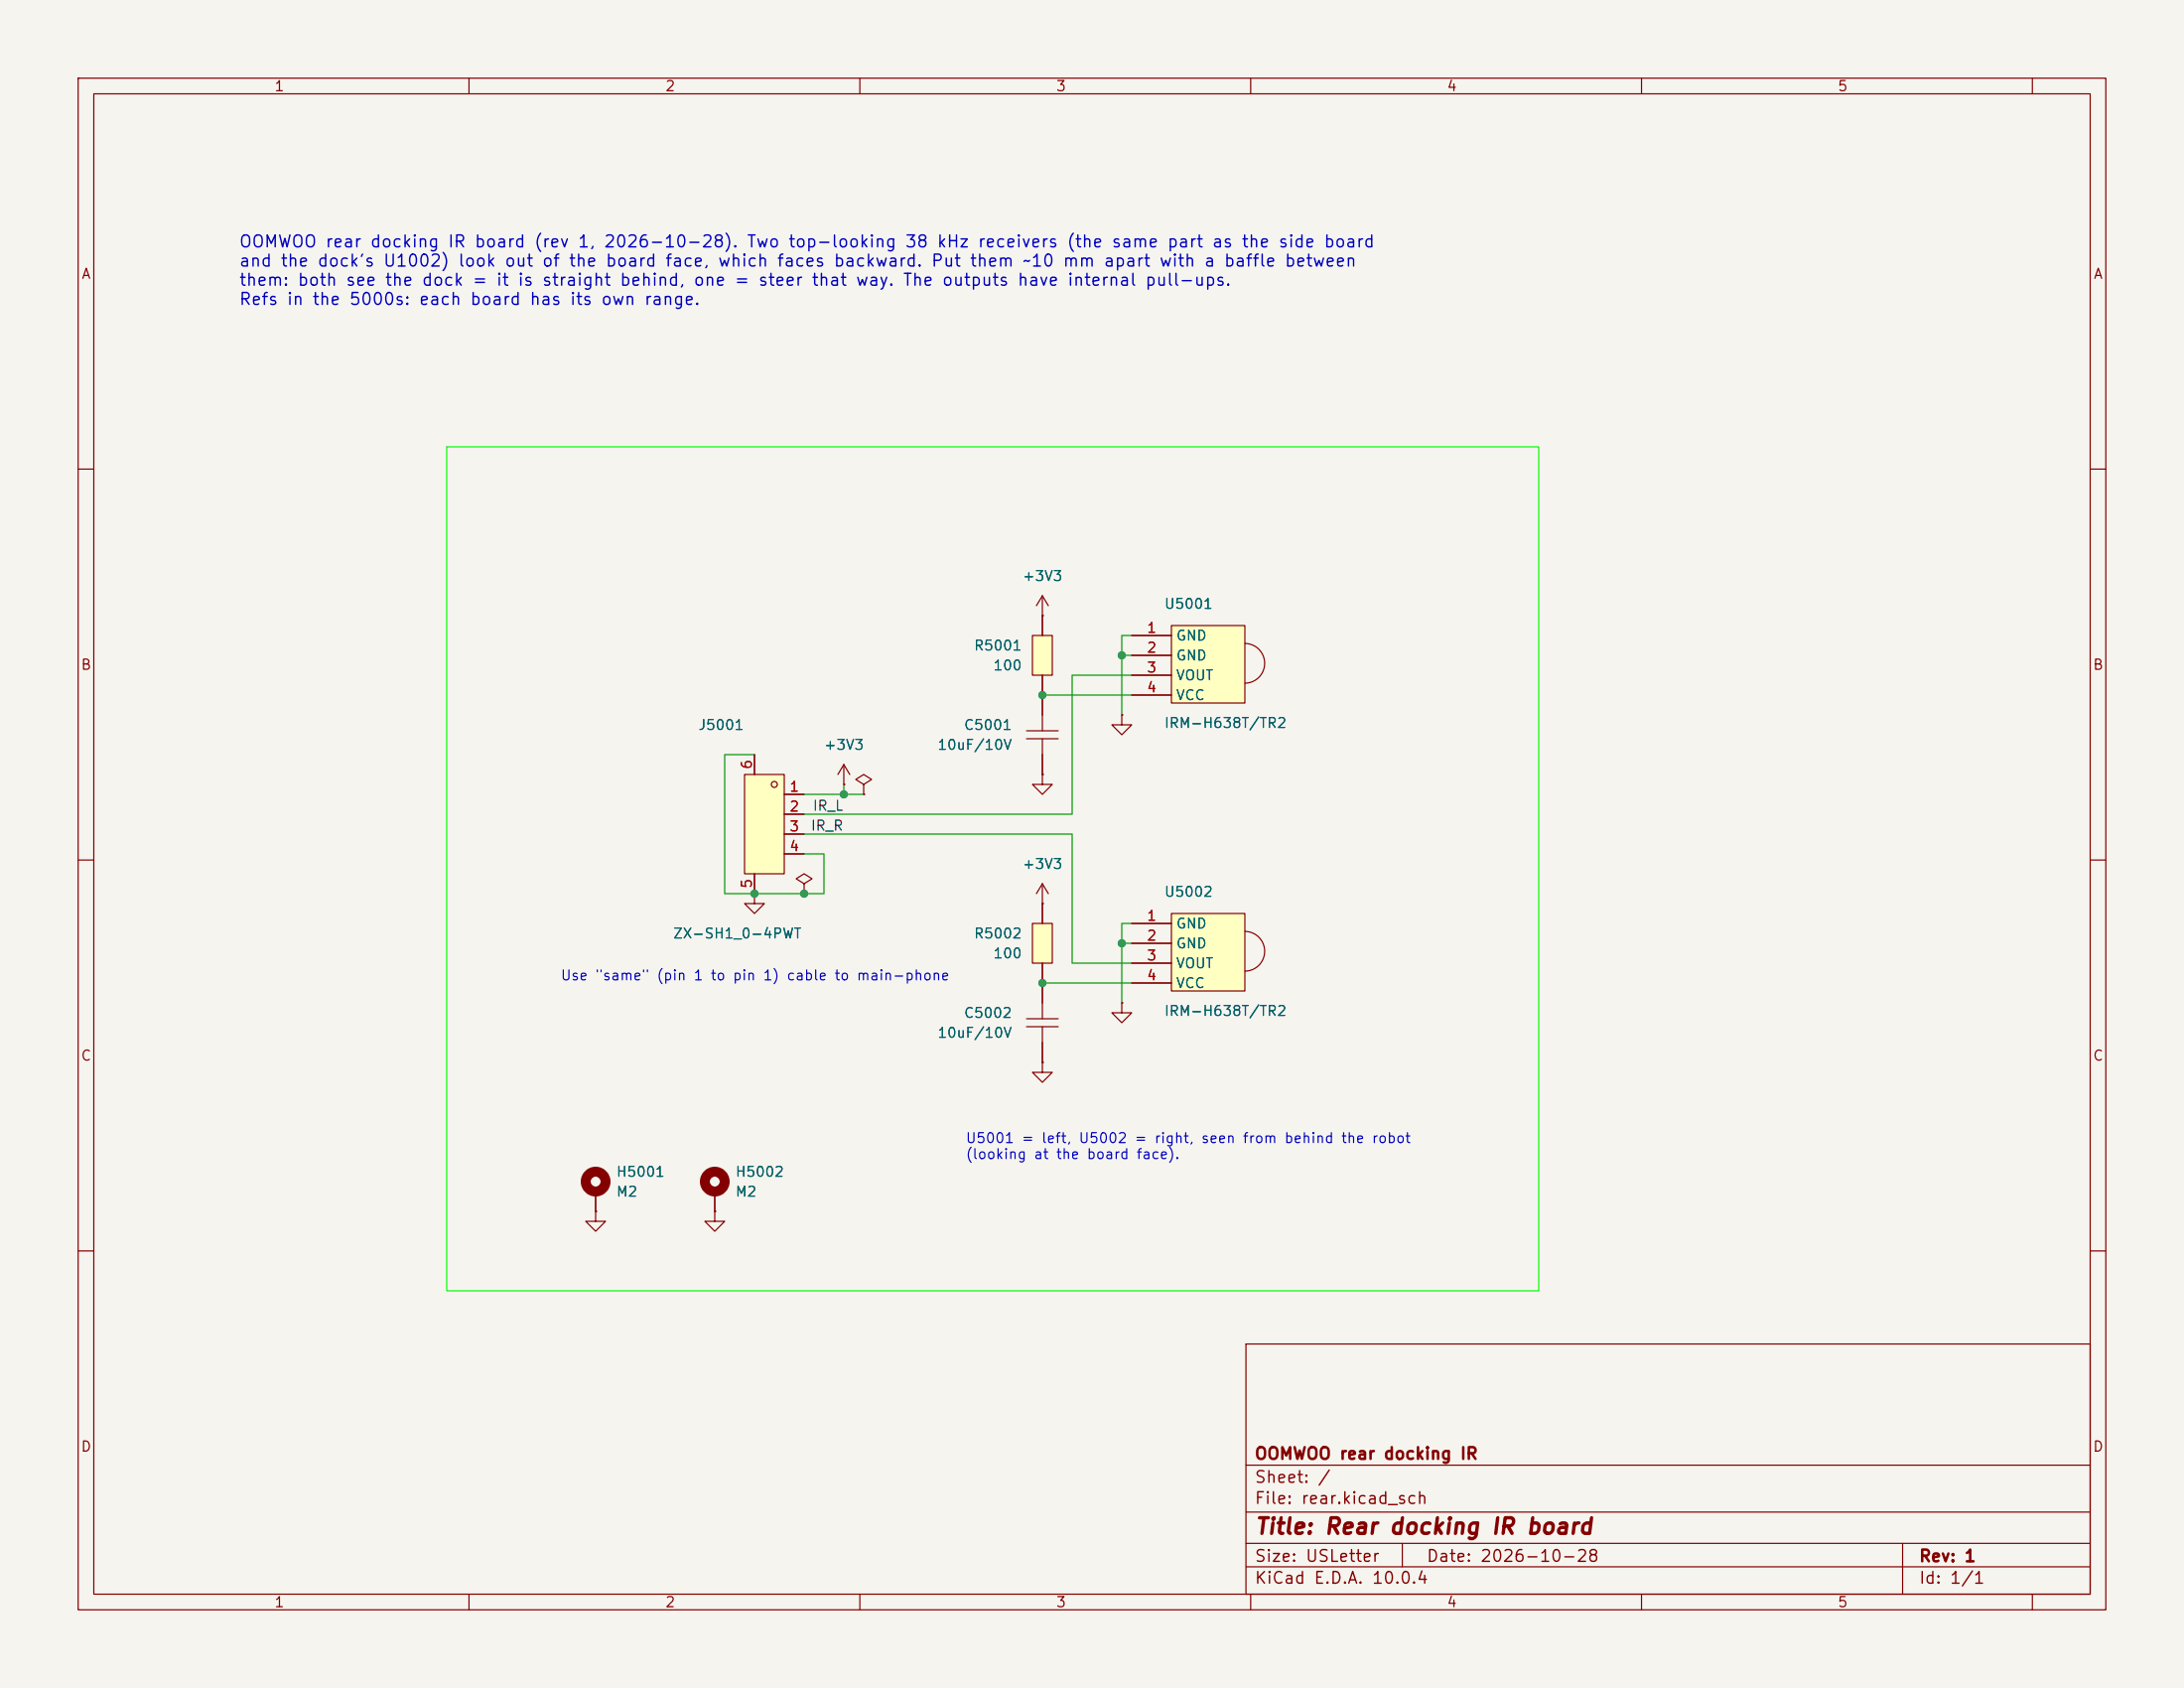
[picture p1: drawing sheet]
(kicad_sch
 (version 20260306)
 (generator "eeschema")
 (generator_version "10.0")
 (paper "USLetter")
 (title_block
  (title "Rear docking IR board")
  (date "2026-10-28")
  (rev "1")
  (company "OOMWOO rear docking IR"))
 (lib_symbols
  (symbol "JLCImport:0603WAF1000T5E"
   (pin_numbers (hide yes))
   (pin_names (hide yes)) (exclude_from_sim no) (in_bom yes) (on_board yes)
   (in_pos_files yes)
   (duplicate_pin_numbers_are_jumpers no)
   (property "Reference" "R" (at 0 4.064 0) (show_name no) (do_not_autoplace no) (effects (font (size 1.27 1.27))))
   (property "Value" "100" (at 0 -4.064 0) (show_name no) (do_not_autoplace no) (effects (font (size 1.27 1.27))))
   (property "Footprint" "JLCImport:R0603" (at 0 -7.62 0) (show_name no) (do_not_autoplace no) (hide yes) (effects (font (size 1.27 1.27))))
   (property "Datasheet" "https://lcsc.com/product-detail/Chip-Resistor-Surface-Mount-UniOhm_100R-1000-1_C22775.html" (at 0 -10.16 0) (show_name no) (do_not_autoplace no) (hide yes) (effects (font (size 1.27 1.27))))
   (property "Description" "-55℃~+155℃ 100mW 100Ω 75V Thick Film Resistor ±1% ±100ppm/℃ 0603 Chip Resistor - Surface Mount" (at 0 0 0) (show_name no) (do_not_autoplace no) (hide yes) (effects (font (size 1.27 1.27))))
   (property "Manufacturer" "UNI-ROYAL(厚声)" (at 0 -12.7 0) (show_name no) (do_not_autoplace no) (hide yes) (effects (font (size 1.27 1.27))))
   (property "MPN" "0603WAF1000T5E" (at 0 -15.24 0) (show_name no) (do_not_autoplace no) (hide yes) (effects (font (size 1.27 1.27))))
   (property "LCSC" "C22775" (at 0 -17.78 0) (show_name no) (do_not_autoplace no) (hide yes) (effects (font (size 1.27 1.27))))
   (symbol "0603WAF1000T5E_0_1"
    (rectangle (start -2.54 1.27) (end 2.54 -1.27) (stroke (width 0) (type default)) (fill (type background)))
    (pin passive line (at -5.08 0 0) (length 2.54) (name "1" (effects (font (size 1.27 1.27)))) (number "1" (effects (font (size 1.27 1.27)))))
    (pin passive line (at 5.08 0 180) (length 2.54) (name "2" (effects (font (size 1.27 1.27)))) (number "2" (effects (font (size 1.27 1.27))))))
   (embedded_fonts no))
  (symbol "JLCImport:CL10A106KP8NNNC"
   (pin_numbers (hide yes))
   (pin_names (hide yes)) (exclude_from_sim no) (in_bom yes) (on_board yes)
   (in_pos_files yes)
   (duplicate_pin_numbers_are_jumpers no)
   (property "Reference" "C" (at 0 4.064 0) (show_name no) (do_not_autoplace no) (effects (font (size 1.27 1.27))))
   (property "Value" "10uF/10V" (at 0 -4.064 0) (show_name no) (do_not_autoplace no) (effects (font (size 1.27 1.27))))
   (property "Footprint" "JLCImport:C0603" (at 0 -7.62 0) (show_name no) (do_not_autoplace no) (hide yes) (effects (font (size 1.27 1.27))))
   (property "Datasheet" "https://lcsc.com/product-detail/Multilayer-Ceramic-Capacitors-MLCC-SMD-SMT_SAMSUNG_CL10A106KP8NNNC_10uF-106-10-10V_C19702.html" (at 0 -10.16 0) (show_name no) (do_not_autoplace no) (hide yes) (effects (font (size 1.27 1.27))))
   (property "Description" "10V 10uF X5R ±10% 0603 Multilayer Ceramic Capacitors MLCC - SMD/SMT ROHS" (at 0 0 0) (show_name no) (do_not_autoplace no) (hide yes) (effects (font (size 1.27 1.27))))
   (property "Manufacturer" "SAMSUNG(三星)" (at 0 -12.7 0) (show_name no) (do_not_autoplace no) (hide yes) (effects (font (size 1.27 1.27))))
   (property "MPN" "CL10A106KP8NNNC" (at 0 -15.24 0) (show_name no) (do_not_autoplace no) (hide yes) (effects (font (size 1.27 1.27))))
   (property "LCSC" "C19702" (at 0 -17.78 0) (show_name no) (do_not_autoplace no) (hide yes) (effects (font (size 1.27 1.27))))
   (symbol "CL10A106KP8NNNC_0_1"
    (polyline (pts (xy -0.51 0) (xy -2.54 0)) (stroke (width 0) (type default)) (fill (type none)))
    (polyline (pts (xy -0.51 -2.03) (xy -0.51 2.03)) (stroke (width 0) (type default)) (fill (type none)))
    (polyline (pts (xy 0.51 2.03) (xy 0.51 -2.03)) (stroke (width 0) (type default)) (fill (type none)))
    (polyline (pts (xy 2.54 0) (xy 0.51 0)) (stroke (width 0) (type default)) (fill (type none)))
    (pin passive line (at -5.08 0 0) (length 2.54) (name "1" (effects (font (size 1.27 1.27)))) (number "1" (effects (font (size 1.27 1.27)))))
    (pin passive line (at 5.08 0 180) (length 2.54) (name "2" (effects (font (size 1.27 1.27)))) (number "2" (effects (font (size 1.27 1.27))))))
   (embedded_fonts no))
  (symbol "JLCImport:FRC0603F1000TS"
   (pin_numbers (hide yes))
   (pin_names (hide yes)) (exclude_from_sim no) (in_bom yes) (on_board yes)
   (in_pos_files yes)
   (duplicate_pin_numbers_are_jumpers no)
   (property "Reference" "R" (at 0 4.064 0) (show_name no) (do_not_autoplace no) (effects (font (size 1.27 1.27))))
   (property "Value" "100" (at 0 -4.064 0) (show_name no) (do_not_autoplace no) (effects (font (size 1.27 1.27))))
   (property "Footprint" "JLCImport:R0603" (at 0 -7.62 0) (show_name no) (do_not_autoplace no) (hide yes) (effects (font (size 1.27 1.27))))
   (property "Datasheet" "https://www.lcsc.com/datasheet/C2906981.pdf" (at 0 -10.16 0) (show_name no) (do_not_autoplace no) (hide yes) (effects (font (size 1.27 1.27))))
   (property "Description" "-55℃~+155℃ 100mW 100Ω 75V Thick Film Resistor ±1% ±100ppm/℃ 0603 Chip Resistor - Surface Mount ROHS" (at 0 0 0) (show_name no) (do_not_autoplace no) (hide yes) (effects (font (size 1.27 1.27))))
   (property "Manufacturer" "FOJAN(富捷)" (at 0 -12.7 0) (show_name no) (do_not_autoplace no) (hide yes) (effects (font (size 1.27 1.27))))
   (property "MPN" "FRC0603F1000TS" (at 0 -15.24 0) (show_name no) (do_not_autoplace no) (hide yes) (effects (font (size 1.27 1.27))))
   (property "LCSC" "C2906981" (at 0 -17.78 0) (show_name no) (do_not_autoplace no) (hide yes) (effects (font (size 1.27 1.27))))
   (symbol "FRC0603F1000TS_0_1"
    (rectangle (start -2.54 1.27) (end 2.54 -1.27) (stroke (width 0) (type default)) (fill (type background)))
    (pin passive line (at -5.08 0 0) (length 2.54) (name "1" (effects (font (size 1.27 1.27)))) (number "1" (effects (font (size 1.27 1.27)))))
    (pin passive line (at 5.08 0 180) (length 2.54) (name "2" (effects (font (size 1.27 1.27)))) (number "2" (effects (font (size 1.27 1.27))))))
   (embedded_fonts no))
  (symbol "JLCImport:IRM-H638T" (exclude_from_sim no) (in_bom yes) (on_board yes)
   (in_pos_files yes)
   (duplicate_pin_numbers_are_jumpers no)
   (property "Reference" "U" (at 0 7.62 0) (show_name no) (do_not_autoplace no) (effects (font (size 1.27 1.27))))
   (property "Value" "IRM-H638T/TR2" (at 0 -10.16 0) (show_name no) (do_not_autoplace no) (effects (font (size 1.27 1.27))))
   (property "Footprint" "JLCImport:IRM-H638T" (at 0 -12.7 0) (show_name no) (do_not_autoplace no) (hide yes) (effects (font (size 1.27 1.27))))
   (property "Datasheet" "https://lcsc.com/product-detail/Infrared-Sensors_IRM-H638T-TR2_C91447.html" (at 0 -15.24 0) (show_name no) (do_not_autoplace no) (hide yes) (effects (font (size 1.27 1.27))))
   (property "Description" "IRM-H638T/TR2" (at 0 0 0) (show_name no) (do_not_autoplace no) (hide yes) (effects (font (size 1.27 1.27))))
   (property "Manufacturer" "EVERLIGHT(亿光)" (at 0 -17.78 0) (show_name no) (do_not_autoplace no) (hide yes) (effects (font (size 1.27 1.27))))
   (property "MPN" "IRM-H638T/TR2" (at 0 -20.32 0) (show_name no) (do_not_autoplace no) (hide yes) (effects (font (size 1.27 1.27))))
   (property "LCSC" "C91447" (at 0 -22.86 0) (show_name no) (do_not_autoplace no) (hide yes) (effects (font (size 1.27 1.27))))
   (symbol "IRM-H638T_0_1"
    (rectangle (start -2.54 3.81) (end 6.86 -6.1) (stroke (width 0) (type default)) (fill (type background)))
    (arc (start 6.86 1.52) (mid 9.3889 -1.02) (end 6.86 -3.56) (stroke (width 0) (type default)) (fill (type none)))
    (pin passive line (at -7.62 2.54 0) (length 5.08) (name "GND" (effects (font (size 1.27 1.27)))) (number "1" (effects (font (size 1.27 1.27)))))
    (pin passive line (at -7.62 0 0) (length 5.08) (name "GND" (effects (font (size 1.27 1.27)))) (number "2" (effects (font (size 1.27 1.27)))))
    (pin output line (at -7.62 -2.54 0) (length 5.08) (name "VOUT" (effects (font (size 1.27 1.27)))) (number "3" (effects (font (size 1.27 1.27)))))
    (pin passive line (at -7.62 -5.08 0) (length 5.08) (name "VCC" (effects (font (size 1.27 1.27)))) (number "4" (effects (font (size 1.27 1.27))))))
   (embedded_fonts no))
  (symbol "JLCImport:ZX-SH1_0-4PWT"
   (pin_names (hide yes)) (exclude_from_sim no) (in_bom yes) (on_board yes)
   (in_pos_files yes)
   (duplicate_pin_numbers_are_jumpers no)
   (property "Reference" "U" (at 0 13.97 0) (show_name no) (do_not_autoplace no) (effects (font (size 1.27 1.27))))
   (property "Value" "ZX-SH1_0-4PWT" (at 0 -13.97 0) (show_name no) (do_not_autoplace no) (effects (font (size 1.27 1.27))))
   (property "Footprint" "JLCImport:ZX-SH1_0-4PWT" (at 0 -16.51 0) (show_name no) (do_not_autoplace no) (hide yes) (effects (font (size 1.27 1.27))))
   (property "Datasheet" "https://www.lcsc.com/datasheet/C7430446.pdf" (at 0 -19.05 0) (show_name no) (do_not_autoplace no) (hide yes) (effects (font (size 1.27 1.27))))
   (property "Description" "-40℃~+85℃ 1 1A 1mm 1x4P 3.15mm 4 4.3mm 4P 50V 6.35mm Auxiliary Solder Pin Beige Brass LCP SH Surface Mount, Right Angle Tin SMD,P=1mm Wire To Board Connector ROHS" (at 0 0 0) (show_name no) (do_not_autoplace no) (hide yes) (effects (font (size 1.27 1.27))))
   (property "Manufacturer" "Megastar" (at 0 -21.59 0) (show_name no) (do_not_autoplace no) (hide yes) (effects (font (size 1.27 1.27))))
   (property "Manufacturer Part" "ZX-SH1.0-4PWT" (at 0 -24.13 0) (show_name no) (do_not_autoplace no) (hide yes) (effects (font (size 1.27 1.27))))
   (property "LCSC" "C7430446" (at 0 -26.67 0) (show_name no) (do_not_autoplace no) (hide yes) (effects (font (size 1.27 1.27))))
   (symbol "ZX-SH1_0-4PWT_0_1"
    (rectangle (start -1.27 6.35) (end 3.81 -6.35) (stroke (width 0) (type default)) (fill (type background)))
    (circle (center 0 5.08) (radius 0.38) (stroke (width 0) (type default)) (fill (type none)))
    (pin passive line (at -3.81 3.81 0) (length 2.54) (name "1" (effects (font (size 1.27 1.27)))) (number "1" (effects (font (size 1.27 1.27)))))
    (pin passive line (at -3.81 1.27 0) (length 2.54) (name "2" (effects (font (size 1.27 1.27)))) (number "2" (effects (font (size 1.27 1.27)))))
    (pin passive line (at -3.81 -1.27 0) (length 2.54) (name "3" (effects (font (size 1.27 1.27)))) (number "3" (effects (font (size 1.27 1.27)))))
    (pin passive line (at -3.81 -3.81 0) (length 2.54) (name "4" (effects (font (size 1.27 1.27)))) (number "4" (effects (font (size 1.27 1.27)))))
    (pin passive line (at 2.54 -8.89 90) (length 2.54) (name "5" (effects (font (size 1.27 1.27)))) (number "5" (effects (font (size 1.27 1.27)))))
    (pin passive line (at 2.54 8.89 270) (length 2.54) (name "6" (effects (font (size 1.27 1.27)))) (number "6" (effects (font (size 1.27 1.27))))))
   (embedded_fonts no))
  (symbol "Mechanical:MountingHole_Pad"
   (pin_numbers (hide yes))
   (pin_names
    (offset 1.016) (hide yes)) (exclude_from_sim no) (in_bom no) (on_board yes)
   (in_pos_files yes)
   (duplicate_pin_numbers_are_jumpers no)
   (property "Reference" "H" (at 0 6.35 0) (show_name no) (do_not_autoplace no) (effects (font (size 1.27 1.27))))
   (property "Value" "MountingHole_Pad" (at 0 4.445 0) (show_name no) (do_not_autoplace no) (effects (font (size 1.27 1.27))))
   (property "Footprint" "" (at 0 0 0) (show_name no) (do_not_autoplace no) (hide yes) (effects (font (size 1.27 1.27))))
   (property "Datasheet" "" (at 0 0 0) (show_name no) (do_not_autoplace no) (hide yes) (effects (font (size 1.27 1.27))))
   (property "Description" "Mounting Hole with connection" (at 0 0 0) (show_name no) (do_not_autoplace no) (hide yes) (effects (font (size 1.27 1.27))))
   (symbol "MountingHole_Pad_0_1"
    (circle (center 0 1.27) (radius 1.27) (stroke (width 1.27) (type default)) (fill (type none))))
   (symbol "MountingHole_Pad_1_1"
    (pin input line (at 0 -2.54 90) (length 2.54) (name "1" (effects (font (size 1.27 1.27)))) (number "1" (effects (font (size 1.27 1.27))))))
   (embedded_fonts no))
  (symbol "power:+3V3"
   (power global)
   (pin_numbers (hide yes))
   (pin_names
    (offset 0) (hide yes)) (exclude_from_sim no) (in_bom yes) (on_board yes)
   (in_pos_files yes)
   (duplicate_pin_numbers_are_jumpers no)
   (property "Reference" "#PWR" (at 0 -3.81 0) (show_name no) (do_not_autoplace no) (hide yes) (effects (font (size 1.27 1.27))))
   (property "Value" "+3V3" (at 0 3.556 0) (show_name no) (do_not_autoplace no) (effects (font (size 1.27 1.27))))
   (property "Footprint" "" (at 0 0 0) (show_name no) (do_not_autoplace no) (hide yes) (effects (font (size 1.27 1.27))))
   (property "Datasheet" "" (at 0 0 0) (show_name no) (do_not_autoplace no) (hide yes) (effects (font (size 1.27 1.27))))
   (property "Description" "Power symbol creates a global label with name \"+3V3\"" (at 0 0 0) (show_name no) (do_not_autoplace no) (hide yes) (effects (font (size 1.27 1.27))))
   (symbol "+3V3_0_1"
    (polyline (pts (xy -0.762 1.27) (xy 0 2.54)) (stroke (width 0) (type default)) (fill (type none)))
    (polyline (pts (xy 0 2.54) (xy 0.762 1.27)) (stroke (width 0) (type default)) (fill (type none)))
    (polyline (pts (xy 0 0) (xy 0 2.54)) (stroke (width 0) (type default)) (fill (type none))))
   (symbol "+3V3_1_1"
    (pin power_in line (at 0 0 90) (length 0) (name "" (effects (font (size 1.27 1.27)))) (number "1" (effects (font (size 1.27 1.27))))))
   (embedded_fonts no))
  (symbol "power:GND"
   (power global)
   (pin_numbers (hide yes))
   (pin_names
    (offset 0) (hide yes)) (exclude_from_sim no) (in_bom yes) (on_board yes)
   (in_pos_files yes)
   (duplicate_pin_numbers_are_jumpers no)
   (property "Reference" "#PWR" (at 0 -6.35 0) (show_name no) (do_not_autoplace no) (hide yes) (effects (font (size 1.27 1.27))))
   (property "Value" "GND" (at 0 -3.81 0) (show_name no) (do_not_autoplace no) (effects (font (size 1.27 1.27))))
   (property "Footprint" "" (at 0 0 0) (show_name no) (do_not_autoplace no) (hide yes) (effects (font (size 1.27 1.27))))
   (property "Datasheet" "" (at 0 0 0) (show_name no) (do_not_autoplace no) (hide yes) (effects (font (size 1.27 1.27))))
   (property "Description" "Power symbol creates a global label with name \"GND\" , ground" (at 0 0 0) (show_name no) (do_not_autoplace no) (hide yes) (effects (font (size 1.27 1.27))))
   (symbol "GND_0_1"
    (polyline (pts (xy 0 0) (xy 0 -1.27) (xy 1.27 -1.27) (xy 0 -2.54) (xy -1.27 -1.27) (xy 0 -1.27)) (stroke (width 0) (type default)) (fill (type none))))
   (symbol "GND_1_1"
    (pin power_in line (at 0 0 270) (length 0) (name "" (effects (font (size 1.27 1.27)))) (number "1" (effects (font (size 1.27 1.27))))))
   (embedded_fonts no))
  (symbol "power:PWR_FLAG"
   (power global)
   (pin_numbers (hide yes))
   (pin_names
    (offset 0) (hide yes)) (exclude_from_sim no) (in_bom yes) (on_board yes)
   (in_pos_files yes)
   (duplicate_pin_numbers_are_jumpers no)
   (property "Reference" "#FLG" (at 0 1.905 0) (show_name no) (do_not_autoplace no) (hide yes) (effects (font (size 1.27 1.27))))
   (property "Value" "PWR_FLAG" (at 0 3.81 0) (show_name no) (do_not_autoplace no) (effects (font (size 1.27 1.27))))
   (property "Footprint" "" (at 0 0 0) (show_name no) (do_not_autoplace no) (hide yes) (effects (font (size 1.27 1.27))))
   (property "Datasheet" "" (at 0 0 0) (show_name no) (do_not_autoplace no) (hide yes) (effects (font (size 1.27 1.27))))
   (property "Description" "Special symbol for telling ERC where power comes from" (at 0 0 0) (show_name no) (do_not_autoplace no) (hide yes) (effects (font (size 1.27 1.27))))
   (symbol "PWR_FLAG_0_0"
    (pin power_out line (at 0 0 90) (length 0) (name "" (effects (font (size 1.27 1.27)))) (number "1" (effects (font (size 1.27 1.27))))))
   (symbol "PWR_FLAG_0_1"
    (polyline (pts (xy 0 0) (xy 0 1.27) (xy -1.016 1.905) (xy 0 2.54) (xy 1.016 1.905) (xy 0 1.27)) (stroke (width 0) (type default)) (fill (type none))))
   (embedded_fonts no)))
 (rectangle
  (start 57.15 57.15)
  (end 196.85 165.1)
  (stroke (width 0) (type solid) (color 0 255 0 1))
  (fill (type none)))
 (text "Use \"same\" (pin 1 to pin 1) cable to main-phone"
  (exclude_from_sim no)
  (at 71.628 125.73 0)
  (effects (font (size 1.27 1.27)) (justify left bottom)))
 (text "OOMWOO rear docking IR board (rev 1, 2026-10-28). Two top-looking 38 kHz receivers (the same part as the side board\nand the dock's U1002) look out of the board face, which faces backward. Put them ~10 mm apart with a baffle between\nthem: both see the dock = it is straight behind, one = steer that way. The outputs have internal pull-ups.\nRefs in the 5000s: each board has its own range."
  (exclude_from_sim no)
  (at 30.48 39.37 0)
  (effects (font (size 1.524 1.524)) (justify left bottom)))
 (text "U5001 = left, U5002 = right, seen from behind the robot\n(looking at the board face)."
  (exclude_from_sim no)
  (at 123.444 148.59 0)
  (effects (font (size 1.27 1.27)) (justify left bottom)))
 (junction
  (at 102.87 114.3)
  (diameter 0)
  (color 0 0 0 0))
 (junction
  (at 133.35 125.73)
  (diameter 0)
  (color 0 0 0 0))
 (junction
  (at 143.51 120.65)
  (diameter 0)
  (color 0 0 0 0))
 (junction
  (at 143.51 83.82)
  (diameter 0)
  (color 0 0 0 0))
 (junction
  (at 133.35 88.9)
  (diameter 0)
  (color 0 0 0 0))
 (junction
  (at 96.52 114.3)
  (diameter 0)
  (color 0 0 0 0))
 (junction
  (at 107.95 101.6)
  (diameter 0)
  (color 0 0 0 0))
 (wire
  (pts (xy 144.78 123.19) (xy 137.16 123.19))
  (stroke (width 0) (type default)))
 (wire
  (pts (xy 144.78 86.36) (xy 137.16 86.36))
  (stroke (width 0) (type default)))
 (wire
  (pts (xy 92.71 96.52) (xy 92.71 114.3))
  (stroke (width 0) (type default)))
 (wire
  (pts (xy 102.87 109.22) (xy 105.41 109.22))
  (stroke (width 0) (type default)))
 (wire
  (pts (xy 144.78 125.73) (xy 133.35 125.73))
  (stroke (width 0) (type default)))
 (wire
  (pts (xy 144.78 88.9) (xy 133.35 88.9))
  (stroke (width 0) (type default)))
 (wire
  (pts (xy 143.51 128.27) (xy 143.51 120.65))
  (stroke (width 0) (type default)))
 (wire
  (pts (xy 107.95 101.6) (xy 110.49 101.6))
  (stroke (width 0) (type default)))
 (wire
  (pts (xy 143.51 120.65) (xy 143.51 118.11))
  (stroke (width 0) (type default)))
 (wire
  (pts (xy 92.71 114.3) (xy 96.52 114.3))
  (stroke (width 0) (type default)))
 (wire
  (pts (xy 144.78 83.82) (xy 143.51 83.82))
  (stroke (width 0) (type default)))
 (wire
  (pts (xy 102.87 104.14) (xy 137.16 104.14))
  (stroke (width 0) (type default)))
 (wire
  (pts (xy 96.52 114.3) (xy 102.87 114.3))
  (stroke (width 0) (type default)))
 (wire
  (pts (xy 102.87 114.3) (xy 105.41 114.3))
  (stroke (width 0) (type default)))
 (wire
  (pts (xy 107.95 101.6) (xy 107.95 100.33))
  (stroke (width 0) (type default)))
 (wire
  (pts (xy 102.87 106.68) (xy 137.16 106.68))
  (stroke (width 0) (type default)))
 (wire
  (pts (xy 144.78 120.65) (xy 143.51 120.65))
  (stroke (width 0) (type default)))
 (wire
  (pts (xy 137.16 104.14) (xy 137.16 86.36))
  (stroke (width 0) (type default)))
 (wire
  (pts (xy 143.51 91.44) (xy 143.51 83.82))
  (stroke (width 0) (type default)))
 (wire
  (pts (xy 105.41 114.3) (xy 105.41 109.22))
  (stroke (width 0) (type default)))
 (wire
  (pts (xy 143.51 83.82) (xy 143.51 81.28))
  (stroke (width 0) (type default)))
 (wire
  (pts (xy 96.52 96.52) (xy 92.71 96.52))
  (stroke (width 0) (type default)))
 (wire
  (pts (xy 102.87 101.6) (xy 107.95 101.6))
  (stroke (width 0) (type default)))
 (wire
  (pts (xy 144.78 81.28) (xy 143.51 81.28))
  (stroke (width 0) (type default)))
 (wire
  (pts (xy 144.78 118.11) (xy 143.51 118.11))
  (stroke (width 0) (type default)))
 (wire
  (pts (xy 137.16 106.68) (xy 137.16 123.19))
  (stroke (width 0) (type default)))
 (label "IR_R"
  (at 107.95 106.68 180)
  (effects (font (size 1.27 1.27)) (justify right bottom)))
 (label "IR_L"
  (at 107.95 104.14 180)
  (effects (font (size 1.27 1.27)) (justify right bottom)))
 (symbol
  (lib_id "JLCImport:IRM-H638T")
  (at 152.4 120.65 0)
  (unit 1)
  (body_style 1)
  (exclude_from_sim no)
  (in_bom yes)
  (on_board yes)
  (in_pos_files yes)
  (dnp no)
  (property "Reference" "U5002" (at 148.844 114.046 0) (show_name no) (do_not_autoplace no) (effects (font (size 1.27 1.27)) (justify left)))
  (property "Value" "IRM-H638T/TR2" (at 148.844 129.286 0) (show_name no) (do_not_autoplace no) (effects (font (size 1.27 1.27)) (justify left)))
  (property "Footprint" "JLCImport:IRM-H638T" (at 152.4 120.65 0) (hide yes) (show_name no) (do_not_autoplace no) (effects (font (size 1.27 1.27))))
  (property "Datasheet" "https://en.everlight.com/wp-content/plugins/ItemRelationship/product_files/pdf/DMO-0000004-IRM-H6XX-TR2_Series_Datasheet_V4.pdf" (at 152.4 120.65 0) (hide yes) (show_name no) (do_not_autoplace no) (effects (font (size 1.27 1.27))))
  (property "Description" "38 kHz IR receiver, top-looking SMD (lens on the top face); output has an internal pull-up" (at 152.4 120.65 0) (hide yes) (show_name no) (do_not_autoplace no) (effects (font (size 1.27 1.27))))
  (property "LCSC" "C91447" (at 152.4 120.65 0) (hide yes) (show_name no) (do_not_autoplace no) (effects (font (size 1.27 1.27))))
  (pin "1")
  (pin "2")
  (pin "3")
  (pin "4"))
 (symbol
  (lib_id "power:GND")
  (at 91.44 154.94 0)
  (unit 1)
  (body_style 1)
  (exclude_from_sim no)
  (in_bom yes)
  (on_board yes)
  (in_pos_files yes)
  (dnp no)
  (property "Reference" "#PWR5014" (at 91.44 154.94 0) (hide yes) (show_name no) (do_not_autoplace no) (effects (font (size 1.27 1.27))))
  (property "Value" "GND" (at 91.44 160.02 0) (hide yes) (show_name no) (do_not_autoplace no) (effects (font (size 1.27 1.27))))
  (property "Footprint" "" (at 91.44 154.94 0) (hide yes) (show_name no) (do_not_autoplace no) (effects (font (size 1.27 1.27))))
  (property "Datasheet" "" (at 91.44 154.94 0) (hide yes) (show_name no) (do_not_autoplace no) (effects (font (size 1.27 1.27))))
  (property "Description" "" (at 91.44 154.94 0) (hide yes) (show_name no) (do_not_autoplace no) (effects (font (size 1.27 1.27))))
  (pin "1"))
 (symbol
  (lib_id "JLCImport:ZX-SH1_0-4PWT")
  (at 99.06 105.41 0)
  (mirror y)
  (unit 1)
  (body_style 1)
  (exclude_from_sim no)
  (in_bom yes)
  (on_board yes)
  (in_pos_files yes)
  (dnp no)
  (property "Reference" "J5001" (at 95.25 92.71 0) (show_name no) (do_not_autoplace no) (effects (font (size 1.27 1.27)) (justify left)))
  (property "Value" "ZX-SH1_0-4PWT" (at 102.616 119.38 0) (show_name no) (do_not_autoplace no) (effects (font (size 1.27 1.27)) (justify left)))
  (property "Footprint" "JLCImport:ZX-SH1_0-4PWT" (at 99.06 105.41 0) (hide yes) (show_name no) (do_not_autoplace no) (effects (font (size 1.27 1.27))))
  (property "Datasheet" "https://www.lcsc.com/datasheet/C7430446.pdf" (at 99.06 105.41 0) (hide yes) (show_name no) (do_not_autoplace no) (effects (font (size 1.27 1.27))))
  (property "Description" "-40℃~+85℃ 1 1A 1mm 1x4P 3.15mm 4 4.3mm 4P 50V 6.35mm Auxiliary Solder Pin Beige Brass LCP SH Surface Mount, Right Angle Tin SMD,P=1mm Wire To Board Connector ROHS" (at 99.06 105.41 0) (hide yes) (show_name no) (do_not_autoplace no) (effects (font (size 1.27 1.27))))
  (property "LCSC" "C7430446" (at 99.06 105.41 0) (hide yes) (show_name no) (do_not_autoplace no) (effects (font (size 1.27 1.27))))
  (property "Manufacturer" "Megastar" (at 99.06 127 0) (hide yes) (show_name no) (do_not_autoplace no) (effects (font (size 1.27 1.27))))
  (property "Manufacturer Part" "ZX-SH1.0-4PWT" (at 99.06 129.54 0) (hide yes) (show_name no) (do_not_autoplace no) (effects (font (size 1.27 1.27))))
  (pin "1")
  (pin "2")
  (pin "3")
  (pin "4")
  (pin "5")
  (pin "6"))
 (symbol
  (lib_id "power:GND")
  (at 133.35 99.06 0)
  (unit 1)
  (body_style 1)
  (exclude_from_sim no)
  (in_bom yes)
  (on_board yes)
  (in_pos_files yes)
  (dnp no)
  (property "Reference" "#PWR5008" (at 133.35 99.06 0) (hide yes) (show_name no) (do_not_autoplace no) (effects (font (size 1.27 1.27))))
  (property "Value" "GND" (at 133.35 104.14 0) (hide yes) (show_name no) (do_not_autoplace no) (effects (font (size 1.27 1.27))))
  (property "Footprint" "" (at 133.35 99.06 0) (hide yes) (show_name no) (do_not_autoplace no) (effects (font (size 1.27 1.27))))
  (property "Datasheet" "" (at 133.35 99.06 0) (hide yes) (show_name no) (do_not_autoplace no) (effects (font (size 1.27 1.27))))
  (property "Description" "" (at 133.35 99.06 0) (hide yes) (show_name no) (do_not_autoplace no) (effects (font (size 1.27 1.27))))
  (pin "1"))
 (symbol
  (lib_id "power:+3V3")
  (at 107.95 100.33 0)
  (unit 1)
  (body_style 1)
  (exclude_from_sim no)
  (in_bom yes)
  (on_board yes)
  (in_pos_files yes)
  (dnp no)
  (property "Reference" "#PWR5005" (at 107.95 100.33 0) (hide yes) (show_name no) (do_not_autoplace no) (effects (font (size 1.27 1.27))))
  (property "Value" "+3V3" (at 107.95 95.25 0) (show_name no) (do_not_autoplace no) (effects (font (size 1.27 1.27))))
  (property "Footprint" "" (at 107.95 100.33 0) (hide yes) (show_name no) (do_not_autoplace no) (effects (font (size 1.27 1.27))))
  (property "Datasheet" "" (at 107.95 100.33 0) (hide yes) (show_name no) (do_not_autoplace no) (effects (font (size 1.27 1.27))))
  (property "Description" "" (at 107.95 100.33 0) (hide yes) (show_name no) (do_not_autoplace no) (effects (font (size 1.27 1.27))))
  (pin "1"))
 (symbol
  (lib_id "power:GND")
  (at 96.52 114.3 0)
  (unit 1)
  (body_style 1)
  (exclude_from_sim no)
  (in_bom yes)
  (on_board yes)
  (in_pos_files yes)
  (dnp no)
  (property "Reference" "#PWR5002" (at 96.52 114.3 0) (hide yes) (show_name no) (do_not_autoplace no) (effects (font (size 1.27 1.27))))
  (property "Value" "GND" (at 96.52 119.38 0) (hide yes) (show_name no) (do_not_autoplace no) (effects (font (size 1.27 1.27))))
  (property "Footprint" "" (at 96.52 114.3 0) (hide yes) (show_name no) (do_not_autoplace no) (effects (font (size 1.27 1.27))))
  (property "Datasheet" "" (at 96.52 114.3 0) (hide yes) (show_name no) (do_not_autoplace no) (effects (font (size 1.27 1.27))))
  (property "Description" "" (at 96.52 114.3 0) (hide yes) (show_name no) (do_not_autoplace no) (effects (font (size 1.27 1.27))))
  (pin "1"))
 (symbol
  (lib_id "power:+3V3")
  (at 133.35 78.74 0)
  (unit 1)
  (body_style 1)
  (exclude_from_sim no)
  (in_bom yes)
  (on_board yes)
  (in_pos_files yes)
  (dnp no)
  (property "Reference" "#PWR05009" (at 133.35 78.74 0) (hide yes) (show_name no) (do_not_autoplace no) (effects (font (size 1.27 1.27))))
  (property "Value" "+3V3" (at 133.35 73.66 0) (show_name no) (do_not_autoplace no) (effects (font (size 1.27 1.27))))
  (property "Footprint" "" (at 133.35 78.74 0) (hide yes) (show_name no) (do_not_autoplace no) (effects (font (size 1.27 1.27))))
  (property "Datasheet" "" (at 133.35 78.74 0) (hide yes) (show_name no) (do_not_autoplace no) (effects (font (size 1.27 1.27))))
  (property "Description" "" (at 133.35 78.74 0) (hide yes) (show_name no) (do_not_autoplace no) (effects (font (size 1.27 1.27))))
  (pin "1"))
 (symbol
  (lib_id "power:GND")
  (at 133.35 135.89 0)
  (unit 1)
  (body_style 1)
  (exclude_from_sim no)
  (in_bom yes)
  (on_board yes)
  (in_pos_files yes)
  (dnp no)
  (property "Reference" "#PWR5011" (at 133.35 135.89 0) (hide yes) (show_name no) (do_not_autoplace no) (effects (font (size 1.27 1.27))))
  (property "Value" "GND" (at 133.35 140.97 0) (hide yes) (show_name no) (do_not_autoplace no) (effects (font (size 1.27 1.27))))
  (property "Footprint" "" (at 133.35 135.89 0) (hide yes) (show_name no) (do_not_autoplace no) (effects (font (size 1.27 1.27))))
  (property "Datasheet" "" (at 133.35 135.89 0) (hide yes) (show_name no) (do_not_autoplace no) (effects (font (size 1.27 1.27))))
  (property "Description" "" (at 133.35 135.89 0) (hide yes) (show_name no) (do_not_autoplace no) (effects (font (size 1.27 1.27))))
  (pin "1"))
 (symbol
  (lib_id "power:PWR_FLAG")
  (at 110.49 101.6 0)
  (unit 1)
  (body_style 1)
  (exclude_from_sim no)
  (in_bom yes)
  (on_board yes)
  (in_pos_files yes)
  (dnp no)
  (property "Reference" "#FLG5006" (at 110.49 101.6 0) (hide yes) (show_name no) (do_not_autoplace no) (effects (font (size 1.27 1.27))))
  (property "Value" "PWR_FLAG" (at 110.49 97.79 0) (hide yes) (show_name no) (do_not_autoplace no) (effects (font (size 1.27 1.27))))
  (property "Footprint" "" (at 110.49 101.6 0) (hide yes) (show_name no) (do_not_autoplace no) (effects (font (size 1.27 1.27))))
  (property "Datasheet" "" (at 110.49 101.6 0) (hide yes) (show_name no) (do_not_autoplace no) (effects (font (size 1.27 1.27))))
  (property "Description" "" (at 110.49 101.6 0) (hide yes) (show_name no) (do_not_autoplace no) (effects (font (size 1.27 1.27))))
  (pin "1"))
 (symbol
  (lib_id "power:+3V3")
  (at 133.35 115.57 0)
  (unit 1)
  (body_style 1)
  (exclude_from_sim no)
  (in_bom yes)
  (on_board yes)
  (in_pos_files yes)
  (dnp no)
  (property "Reference" "#PWR05012" (at 133.35 115.57 0) (hide yes) (show_name no) (do_not_autoplace no) (effects (font (size 1.27 1.27))))
  (property "Value" "+3V3" (at 133.35 110.49 0) (show_name no) (do_not_autoplace no) (effects (font (size 1.27 1.27))))
  (property "Footprint" "" (at 133.35 115.57 0) (hide yes) (show_name no) (do_not_autoplace no) (effects (font (size 1.27 1.27))))
  (property "Datasheet" "" (at 133.35 115.57 0) (hide yes) (show_name no) (do_not_autoplace no) (effects (font (size 1.27 1.27))))
  (property "Description" "" (at 133.35 115.57 0) (hide yes) (show_name no) (do_not_autoplace no) (effects (font (size 1.27 1.27))))
  (pin "1"))
 (symbol
  (lib_id "JLCImport:IRM-H638T")
  (at 152.4 83.82 0)
  (unit 1)
  (body_style 1)
  (exclude_from_sim no)
  (in_bom yes)
  (on_board yes)
  (in_pos_files yes)
  (dnp no)
  (property "Reference" "U5001" (at 148.844 77.216 0) (show_name no) (do_not_autoplace no) (effects (font (size 1.27 1.27)) (justify left)))
  (property "Value" "IRM-H638T/TR2" (at 148.844 92.456 0) (show_name no) (do_not_autoplace no) (effects (font (size 1.27 1.27)) (justify left)))
  (property "Footprint" "JLCImport:IRM-H638T" (at 152.4 83.82 0) (hide yes) (show_name no) (do_not_autoplace no) (effects (font (size 1.27 1.27))))
  (property "Datasheet" "https://en.everlight.com/wp-content/plugins/ItemRelationship/product_files/pdf/DMO-0000004-IRM-H6XX-TR2_Series_Datasheet_V4.pdf" (at 152.4 83.82 0) (hide yes) (show_name no) (do_not_autoplace no) (effects (font (size 1.27 1.27))))
  (property "Description" "38 kHz IR receiver, top-looking SMD (lens on the top face); output has an internal pull-up" (at 152.4 83.82 0) (hide yes) (show_name no) (do_not_autoplace no) (effects (font (size 1.27 1.27))))
  (property "LCSC" "C91447" (at 152.4 83.82 0) (hide yes) (show_name no) (do_not_autoplace no) (effects (font (size 1.27 1.27))))
  (pin "1")
  (pin "2")
  (pin "3")
  (pin "4"))
 (symbol
  (lib_id "JLCImport:0603WAF1000T5E")
  (at 133.35 83.82 90)
  (mirror x)
  (unit 1)
  (body_style 1)
  (exclude_from_sim no)
  (in_bom yes)
  (on_board yes)
  (in_pos_files yes)
  (dnp no)
  (property "Reference" "R5001" (at 130.81 82.5499 90) (show_name no) (do_not_autoplace no) (effects (font (size 1.27 1.27)) (justify left)))
  (property "Value" "100" (at 130.81 85.0899 90) (show_name no) (do_not_autoplace no) (effects (font (size 1.27 1.27)) (justify left)))
  (property "Footprint" "JLCImport:R0603" (at 140.97 83.82 0) (hide yes) (show_name no) (do_not_autoplace no) (effects (font (size 1.27 1.27))))
  (property "Datasheet" "https://lcsc.com/product-detail/Chip-Resistor-Surface-Mount-UniOhm_100R-1000-1_C22775.html" (at 143.51 83.82 0) (hide yes) (show_name no) (do_not_autoplace no) (effects (font (size 1.27 1.27))))
  (property "Description" "-55℃~+155℃ 100mW 100Ω 75V Thick Film Resistor ±1% ±100ppm/℃ 0603 Chip Resistor - Surface Mount" (at 133.35 83.82 0) (hide yes) (show_name no) (do_not_autoplace no) (effects (font (size 1.27 1.27))))
  (property "Manufacturer" "UNI-ROYAL(厚声)" (at 146.05 83.82 0) (hide yes) (show_name no) (do_not_autoplace no) (effects (font (size 1.27 1.27))))
  (property "MPN" "0603WAF1000T5E" (at 148.59 83.82 0) (hide yes) (show_name no) (do_not_autoplace no) (effects (font (size 1.27 1.27))))
  (property "LCSC" "C22775" (at 151.13 83.82 0) (hide yes) (show_name no) (do_not_autoplace no) (effects (font (size 1.27 1.27))))
  (pin "2")
  (pin "1"))
 (symbol
  (lib_id "Mechanical:MountingHole_Pad")
  (at 76.2 152.4 0)
  (unit 1)
  (body_style 1)
  (exclude_from_sim no)
  (in_bom no)
  (on_board yes)
  (in_pos_files no)
  (dnp no)
  (property "Reference" "H5001" (at 78.74 149.86 0) (show_name no) (do_not_autoplace no) (effects (font (size 1.27 1.27)) (justify left)))
  (property "Value" "M2" (at 78.74 152.4 0) (show_name no) (do_not_autoplace no) (effects (font (size 1.27 1.27)) (justify left)))
  (property "Footprint" "MountingHole:MountingHole_2.2mm_M2_Pad" (at 76.2 152.4 0) (hide yes) (show_name no) (do_not_autoplace no) (effects (font (size 1.27 1.27))))
  (property "Datasheet" "" (at 76.2 152.4 0) (hide yes) (show_name no) (do_not_autoplace no) (effects (font (size 1.27 1.27))))
  (property "Description" "M2 mounting hole, plated pad to GND" (at 76.2 152.4 0) (hide yes) (show_name no) (do_not_autoplace no) (effects (font (size 1.27 1.27))))
  (pin "1"))
 (symbol
  (lib_id "power:GND")
  (at 76.2 154.94 0)
  (unit 1)
  (body_style 1)
  (exclude_from_sim no)
  (in_bom yes)
  (on_board yes)
  (in_pos_files yes)
  (dnp no)
  (property "Reference" "#PWR5013" (at 76.2 154.94 0) (hide yes) (show_name no) (do_not_autoplace no) (effects (font (size 1.27 1.27))))
  (property "Value" "GND" (at 76.2 160.02 0) (hide yes) (show_name no) (do_not_autoplace no) (effects (font (size 1.27 1.27))))
  (property "Footprint" "" (at 76.2 154.94 0) (hide yes) (show_name no) (do_not_autoplace no) (effects (font (size 1.27 1.27))))
  (property "Datasheet" "" (at 76.2 154.94 0) (hide yes) (show_name no) (do_not_autoplace no) (effects (font (size 1.27 1.27))))
  (property "Description" "" (at 76.2 154.94 0) (hide yes) (show_name no) (do_not_autoplace no) (effects (font (size 1.27 1.27))))
  (pin "1"))
 (symbol
  (lib_id "power:GND")
  (at 143.51 128.27 0)
  (unit 1)
  (body_style 1)
  (exclude_from_sim no)
  (in_bom yes)
  (on_board yes)
  (in_pos_files yes)
  (dnp no)
  (property "Reference" "#PWR5010" (at 143.51 128.27 90) (hide yes) (show_name no) (do_not_autoplace no) (effects (font (size 1.27 1.27))))
  (property "Value" "GND" (at 143.51 133.35 90) (hide yes) (show_name no) (do_not_autoplace no) (effects (font (size 1.27 1.27)) (justify right)))
  (property "Footprint" "" (at 143.51 128.27 0) (hide yes) (show_name no) (do_not_autoplace no) (effects (font (size 1.27 1.27))))
  (property "Datasheet" "" (at 143.51 128.27 0) (hide yes) (show_name no) (do_not_autoplace no) (effects (font (size 1.27 1.27))))
  (property "Description" "" (at 143.51 128.27 0) (hide yes) (show_name no) (do_not_autoplace no) (effects (font (size 1.27 1.27))))
  (pin "1"))
 (symbol
  (lib_id "power:GND")
  (at 143.51 91.44 0)
  (unit 1)
  (body_style 1)
  (exclude_from_sim no)
  (in_bom yes)
  (on_board yes)
  (in_pos_files yes)
  (dnp no)
  (property "Reference" "#PWR5007" (at 143.51 91.44 90) (hide yes) (show_name no) (do_not_autoplace no) (effects (font (size 1.27 1.27))))
  (property "Value" "GND" (at 143.51 96.52 90) (hide yes) (show_name no) (do_not_autoplace no) (effects (font (size 1.27 1.27)) (justify right)))
  (property "Footprint" "" (at 143.51 91.44 0) (hide yes) (show_name no) (do_not_autoplace no) (effects (font (size 1.27 1.27))))
  (property "Datasheet" "" (at 143.51 91.44 0) (hide yes) (show_name no) (do_not_autoplace no) (effects (font (size 1.27 1.27))))
  (property "Description" "" (at 143.51 91.44 0) (hide yes) (show_name no) (do_not_autoplace no) (effects (font (size 1.27 1.27))))
  (pin "1"))
 (symbol
  (lib_id "power:PWR_FLAG")
  (at 102.87 114.3 0)
  (unit 1)
  (body_style 1)
  (exclude_from_sim no)
  (in_bom yes)
  (on_board yes)
  (in_pos_files yes)
  (dnp no)
  (property "Reference" "#FLG05004" (at 102.87 114.3 0) (hide yes) (show_name no) (do_not_autoplace no) (effects (font (size 1.27 1.27))))
  (property "Value" "PWR_FLAG" (at 102.87 110.49 0) (hide yes) (show_name no) (do_not_autoplace no) (effects (font (size 1.27 1.27))))
  (property "Footprint" "" (at 102.87 114.3 0) (hide yes) (show_name no) (do_not_autoplace no) (effects (font (size 1.27 1.27))))
  (property "Datasheet" "" (at 102.87 114.3 0) (hide yes) (show_name no) (do_not_autoplace no) (effects (font (size 1.27 1.27))))
  (property "Description" "" (at 102.87 114.3 0) (hide yes) (show_name no) (do_not_autoplace no) (effects (font (size 1.27 1.27))))
  (pin "1"))
 (symbol
  (lib_id "JLCImport:CL10A106KP8NNNC")
  (at 133.35 130.81 90)
  (mirror x)
  (unit 1)
  (body_style 1)
  (exclude_from_sim no)
  (in_bom yes)
  (on_board yes)
  (in_pos_files yes)
  (dnp no)
  (property "Reference" "C5002" (at 129.54 129.5399 90) (show_name no) (do_not_autoplace no) (effects (font (size 1.27 1.27)) (justify left)))
  (property "Value" "10uF/10V" (at 129.54 132.0799 90) (show_name no) (do_not_autoplace no) (effects (font (size 1.27 1.27)) (justify left)))
  (property "Footprint" "JLCImport:C0603" (at 140.97 130.81 0) (hide yes) (show_name no) (do_not_autoplace no) (effects (font (size 1.27 1.27))))
  (property "Datasheet" "https://lcsc.com/product-detail/Multilayer-Ceramic-Capacitors-MLCC-SMD-SMT_SAMSUNG_CL10A106KP8NNNC_10uF-106-10-10V_C19702.html" (at 143.51 130.81 0) (hide yes) (show_name no) (do_not_autoplace no) (effects (font (size 1.27 1.27))))
  (property "Description" "10V 10uF X5R ±10% 0603 Multilayer Ceramic Capacitors MLCC - SMD/SMT ROHS" (at 133.35 130.81 0) (hide yes) (show_name no) (do_not_autoplace no) (effects (font (size 1.27 1.27))))
  (property "Manufacturer" "SAMSUNG(三星)" (at 146.05 130.81 0) (hide yes) (show_name no) (do_not_autoplace no) (effects (font (size 1.27 1.27))))
  (property "MPN" "CL10A106KP8NNNC" (at 148.59 130.81 0) (hide yes) (show_name no) (do_not_autoplace no) (effects (font (size 1.27 1.27))))
  (property "LCSC" "C19702" (at 151.13 130.81 0) (hide yes) (show_name no) (do_not_autoplace no) (effects (font (size 1.27 1.27))))
  (pin "2")
  (pin "1"))
 (symbol
  (lib_id "JLCImport:CL10A106KP8NNNC")
  (at 133.35 93.98 90)
  (mirror x)
  (unit 1)
  (body_style 1)
  (exclude_from_sim no)
  (in_bom yes)
  (on_board yes)
  (in_pos_files yes)
  (dnp no)
  (property "Reference" "C5001" (at 129.54 92.7099 90) (show_name no) (do_not_autoplace no) (effects (font (size 1.27 1.27)) (justify left)))
  (property "Value" "10uF/10V" (at 129.54 95.2499 90) (show_name no) (do_not_autoplace no) (effects (font (size 1.27 1.27)) (justify left)))
  (property "Footprint" "JLCImport:C0603" (at 140.97 93.98 0) (hide yes) (show_name no) (do_not_autoplace no) (effects (font (size 1.27 1.27))))
  (property "Datasheet" "https://lcsc.com/product-detail/Multilayer-Ceramic-Capacitors-MLCC-SMD-SMT_SAMSUNG_CL10A106KP8NNNC_10uF-106-10-10V_C19702.html" (at 143.51 93.98 0) (hide yes) (show_name no) (do_not_autoplace no) (effects (font (size 1.27 1.27))))
  (property "Description" "10V 10uF X5R ±10% 0603 Multilayer Ceramic Capacitors MLCC - SMD/SMT ROHS" (at 133.35 93.98 0) (hide yes) (show_name no) (do_not_autoplace no) (effects (font (size 1.27 1.27))))
  (property "Manufacturer" "SAMSUNG(三星)" (at 146.05 93.98 0) (hide yes) (show_name no) (do_not_autoplace no) (effects (font (size 1.27 1.27))))
  (property "MPN" "CL10A106KP8NNNC" (at 148.59 93.98 0) (hide yes) (show_name no) (do_not_autoplace no) (effects (font (size 1.27 1.27))))
  (property "LCSC" "C19702" (at 151.13 93.98 0) (hide yes) (show_name no) (do_not_autoplace no) (effects (font (size 1.27 1.27))))
  (pin "2")
  (pin "1"))
 (symbol
  (lib_id "Mechanical:MountingHole_Pad")
  (at 91.44 152.4 0)
  (unit 1)
  (body_style 1)
  (exclude_from_sim no)
  (in_bom no)
  (on_board yes)
  (in_pos_files no)
  (dnp no)
  (property "Reference" "H5002" (at 93.98 149.86 0) (show_name no) (do_not_autoplace no) (effects (font (size 1.27 1.27)) (justify left)))
  (property "Value" "M2" (at 93.98 152.4 0) (show_name no) (do_not_autoplace no) (effects (font (size 1.27 1.27)) (justify left)))
  (property "Footprint" "MountingHole:MountingHole_2.2mm_M2_Pad" (at 91.44 152.4 0) (hide yes) (show_name no) (do_not_autoplace no) (effects (font (size 1.27 1.27))))
  (property "Datasheet" "" (at 91.44 152.4 0) (hide yes) (show_name no) (do_not_autoplace no) (effects (font (size 1.27 1.27))))
  (property "Description" "M2 mounting hole, plated pad to GND" (at 91.44 152.4 0) (hide yes) (show_name no) (do_not_autoplace no) (effects (font (size 1.27 1.27))))
  (pin "1"))
 (symbol
  (lib_id "JLCImport:0603WAF1000T5E")
  (at 133.35 120.65 90)
  (mirror x)
  (unit 1)
  (body_style 1)
  (exclude_from_sim no)
  (in_bom yes)
  (on_board yes)
  (in_pos_files yes)
  (dnp no)
  (property "Reference" "R5002" (at 130.81 119.3799 90) (show_name no) (do_not_autoplace no) (effects (font (size 1.27 1.27)) (justify left)))
  (property "Value" "100" (at 130.81 121.9199 90) (show_name no) (do_not_autoplace no) (effects (font (size 1.27 1.27)) (justify left)))
  (property "Footprint" "JLCImport:R0603" (at 140.97 120.65 0) (hide yes) (show_name no) (do_not_autoplace no) (effects (font (size 1.27 1.27))))
  (property "Datasheet" "https://lcsc.com/product-detail/Chip-Resistor-Surface-Mount-UniOhm_100R-1000-1_C22775.html" (at 143.51 120.65 0) (hide yes) (show_name no) (do_not_autoplace no) (effects (font (size 1.27 1.27))))
  (property "Description" "-55℃~+155℃ 100mW 100Ω 75V Thick Film Resistor ±1% ±100ppm/℃ 0603 Chip Resistor - Surface Mount" (at 133.35 120.65 0) (hide yes) (show_name no) (do_not_autoplace no) (effects (font (size 1.27 1.27))))
  (property "Manufacturer" "UNI-ROYAL(厚声)" (at 146.05 120.65 0) (hide yes) (show_name no) (do_not_autoplace no) (effects (font (size 1.27 1.27))))
  (property "MPN" "0603WAF1000T5E" (at 148.59 120.65 0) (hide yes) (show_name no) (do_not_autoplace no) (effects (font (size 1.27 1.27))))
  (property "LCSC" "C22775" (at 151.13 120.65 0) (hide yes) (show_name no) (do_not_autoplace no) (effects (font (size 1.27 1.27))))
  (pin "2")
  (pin "1"))
 (sheet_instances
  (path ""
   (page "1")))
 (embedded_fonts no))
